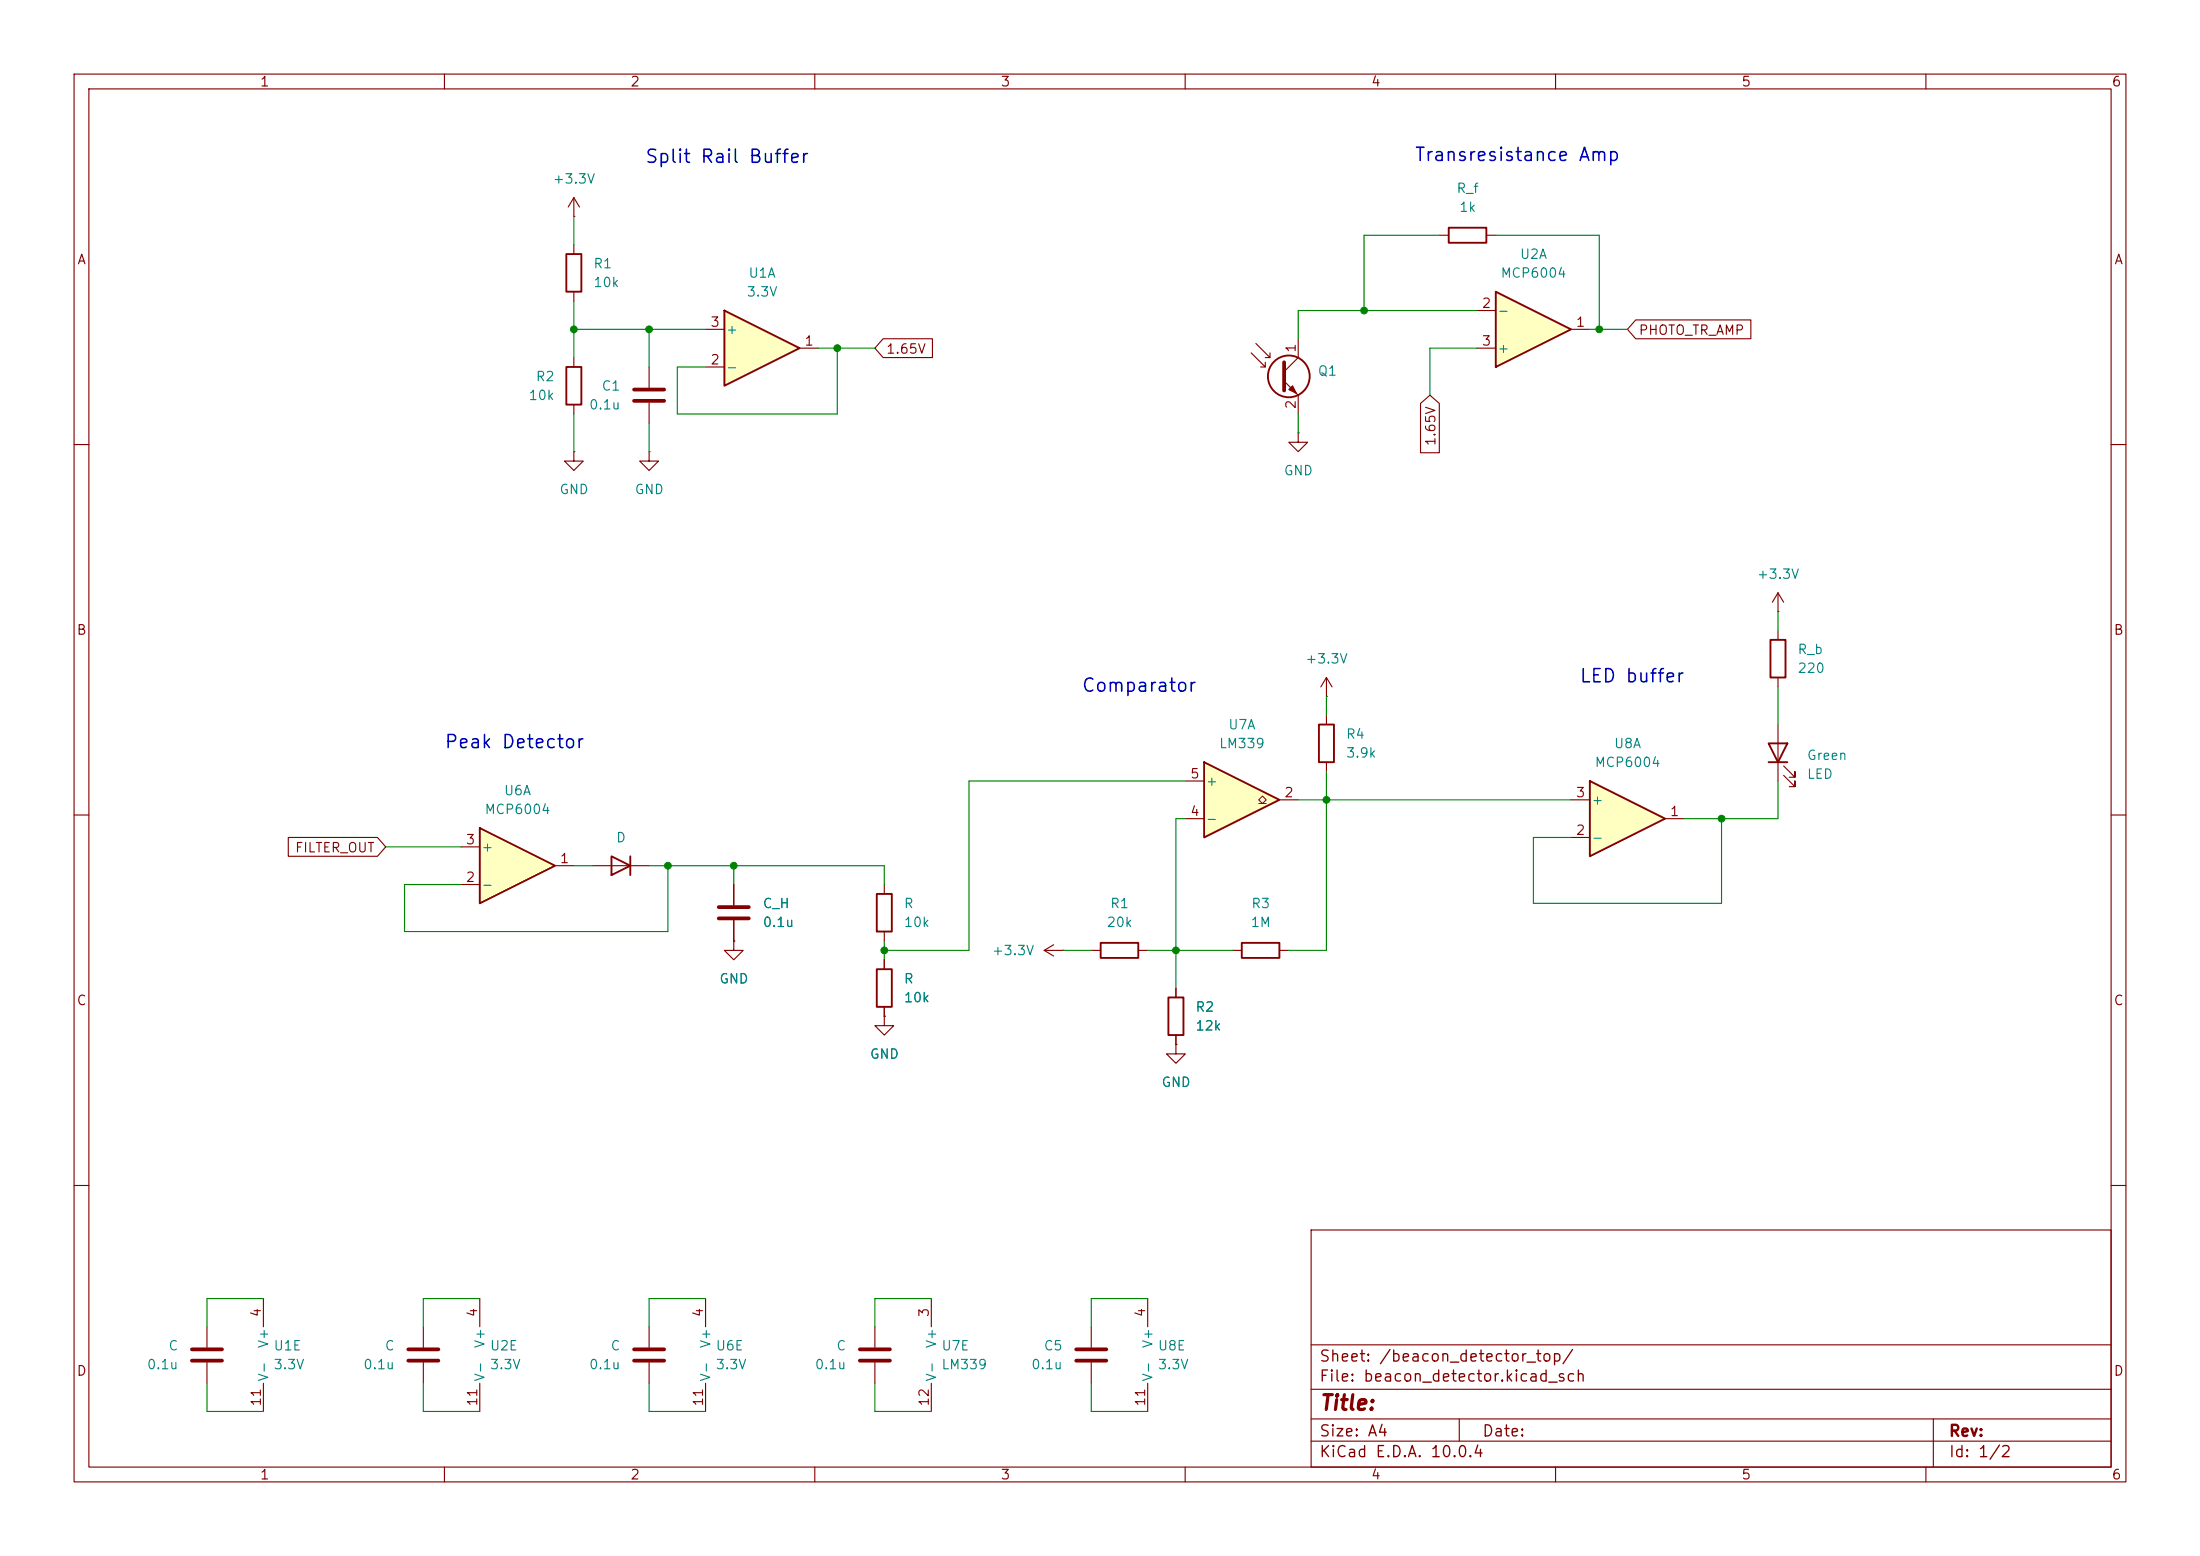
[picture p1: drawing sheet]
<svg xmlns="http://www.w3.org/2000/svg" width="297mm" height="210mm" viewBox="0 0 297 210" stroke-linecap="round" stroke-linejoin="round" font-family="sans-serif">
<g fill="none" stroke="#840000" stroke-width=".15">
<path d="M10 10h277v190h-277zM12 12h273v186h-273zM60 10v2M110 10v2M160 10v2M210 10v2M260 10v2M10 60h2M285 60h2M10 110h2M285 110h2M119.4 137.2v1.2h1.2l-1.2 1.3-1.3-1.3h1.3"/>
<path d="M119.4 137.2h.1M10 160h2M177 166h108v32h-108zM285 160h2M60 198v2M110 198v2M160 198v2M177 194.5h108M177 191.5h108M177 187.5h108M177 181.5h108M197 191.5v3"/>
<path d="M210 198v2M260 198v2M261 191.5v6.5"/>
</g>
<path d="M201.9 39.4l10.2 5.1-10.2 5z" fill="#ffffc2"/>
<g fill="none" stroke="#840000" stroke-width=".25">
<path d="M195.6 30.7h5.1v2.1h-5.1zM201.9 39.4l10.2 5.1-10.2 5zM239 86.4h2v5h-2zM238.8 100.3h2.5l-1.3 2.6zM238.8 102.9h2.5"/>
<circle cx="174" cy="50.8" r="2.82"/>
</g>
<g fill="none" stroke="#840000" stroke-width=".15">
<path d="M194.3 31.8h1.3M200.7 31.8h1.2M168.9 47.6l1.9 1.9v-.6M169.5 46.4l1.9 1.9v-.7M170.2 49.5h.6M170.8 48.3h.6M173.4 51.4l1.9 1.9v2.6M175.3 58.4v1.3h1.2l-1.2 1.3-1.3-1.3h1.3M175.3 58.4h.1M175.3 45.7v2.6l-1.9 1.9M199.4 41.9h2.5M199.4 47h2.5"/>
<path d="M212.1 44.5h2.5M240 82.6h.1M240 80v2.6M240 85.1v1.3M240 91.4v1.3M240 97.8v7.6M240 80l-.7 1.3M240 80l.8 1.3M240.8 104.6l1.5 1.6v-.8v.8h-.7M240.8 103.4l1.5 1.5v-.8v.8h-.7M99.1 127v1.3h1.2l-1.2 1.2-1.3-1.2h1.3M99.1 127h.1"/>
</g>
<path d="M173.4 48.9v3.8" fill="none" stroke="#840000" stroke-width=".51"/>
<path d="M174 52.6l.5-.5 .5 1z" fill="#840000" stroke="#840000" stroke-width=".15"/>
<path d="M162.6 102.9l10.1 5.1-10.1 5z" fill="#ffffc2"/>
<path d="M76.5 49.5h2v5.1h-2zM162.6 102.9l10.1 5.1-10.1 5zM167.6 127.3h5.1v2h-5.1z" fill="none" stroke="#840000" stroke-width=".25"/>
<path d="M169.9 108.5h.5l-.5-.5 .5-.6 .5 .6-.5 .5h.5" fill="none" stroke="#840000" stroke-width=".14"/>
<g fill="none" stroke="#840000" stroke-width=".15">
<path d="M77.5 48.3v1.2M77.5 54.6v1.3M87.6 49.5v2.8M87.6 54.4v2.8M77.5 61v1.2h1.2l-1.2 1.3-1.3-1.3h1.3M77.5 61h.1M87.6 61v1.2h1.3l-1.3 1.3-1.2-1.3h1.2M87.6 61h.1M179.1 94h.1M179.1 91.4l-.8 1.3M179.1 91.4l.7 1.3M179.1 91.4v2.6"/>
<path d="M160 110.5h2.6M160 105.4h2.6M172.7 108h2.6M166.4 128.3h1.2M172.7 128.3h1.3"/>
</g>
<path d="M85.6 52.6h4.1M85.6 54.1h4.1" fill="none" stroke="#840000" stroke-width=".51"/>
<path d="M97.8 41.9l10.1 5.1-10.1 5.1z" fill="#ffffc2"/>
<path d="M76.5 34.3h2v5.1h-2zM97.8 41.9l10.1 5.1-10.1 5.1z" fill="none" stroke="#840000" stroke-width=".25"/>
<path d="M77.5 29.2h.1M77.5 26.7v2.5M77.5 33v1.3M77.5 39.4v1.2M77.5 26.7l-.8 1.2M77.5 26.7l.7 1.2M95.2 49.5h2.6M95.2 44.5h2.6M107.9 47h2.6" fill="none" stroke="#840000" stroke-width=".15"/>
<path d="M64.8 111.8l10.1 5-10.1 5.1z" fill="#ffffc2"/>
<path d="M178.1 97.8h2v5.1h-2zM64.8 111.8l10.1 5-10.1 5.1zM82.5 115.6l2.6 1.2-2.6 1.3zM85.1 115.6v2.5M118.4 120.7h2v5h-2z" fill="none" stroke="#840000" stroke-width=".25"/>
<path d="M179.1 96.5v1.3M62.2 119.4h2.6M62.2 114.3h2.6M74.9 116.8h2.6M80 116.8h7.6M99.1 119.4v2.8M119.4 119.4v1.3M179.1 102.9v1.2M99.1 124.2v2.8M119.4 125.7v1.3M35.6 175.3v3.8M35.6 186.7v3.8" fill="none" stroke="#840000" stroke-width=".15"/>
<path d="M97 122.4h4.1M97 124h4.1" fill="none" stroke="#840000" stroke-width=".51"/>
<path d="M214.6 105.4l10.2 5.1-10.2 5.1z" fill="#ffffc2"/>
<path d="M214.6 105.4l10.2 5.1-10.2 5.1zM118.4 130.8h2v5.1h-2zM148.6 127.3h5.1v2h-5.1zM157.7 134.6h2.1v5.1h-2.1z" fill="none" stroke="#840000" stroke-width=".25"/>
<g fill="none" stroke="#840000" stroke-width=".15">
<path d="M119.2 45.7h6.7v2.6h-6.7l-1.1-1.3zM191.8 54.5l1.2-1.2 1.3 1.2v6.6h-2.5zM220.8 43.2h15.6v2.5h-15.6l-1.1-1.2zM38.9 113h12.1l1.1 1.3-1.1 1.3h-12.1zM99.1 119.4v2.8M212.1 113h2.5M212.1 108h2.5M224.8 110.5h2.5M99.1 127h.1M99.1 124.2v2.8M119.4 137.2h.1M119.4 129.5v1.3"/>
<path d="M119.4 135.9v1.3M141 128.3h2.5M141 128.3l1.2 .7M142.2 127.5l-1.2 .8M143.5 128.3h.1M147.3 128.3h1.3M153.7 128.3h1.2M158.7 133.4v1.2M158.7 139.7v1.3M158.7 141v1.2h1.3l-1.3 1.3-1.2-1.3h1.2M158.7 141h.1M27.9 179.1v2.8"/>
<path d="M57.1 179.1v2.8M64.8 175.3v3.8M87.6 179.1v2.8M95.2 175.3v3.8M118.1 179.1v2.8M125.7 175.3v3.8M147.3 179.1v2.8M154.9 175.3v3.8M27.9 183.9v2.8M57.1 183.9v2.8M64.8 186.7v3.8M87.6 183.9v2.8"/>
<path d="M95.2 186.7v3.8M118.1 183.9v2.8M125.7 186.7v3.8M147.3 183.9v2.8M154.9 186.7v3.8"/>
</g>
<path d="M25.9 182.1h4.1M25.9 183.6h4.1M55.1 182.1h4.1M55.1 183.6h4.1M85.6 182.1h4.1M85.6 183.6h4.1M116.1 182.1h4M116.1 183.6h4M145.3 182.1h4.1M145.3 183.6h4.1" fill="none" stroke="#840000" stroke-width=".51"/>
<g fill="none" stroke="#008400" stroke-width=".15">
<path d="M77.5 29.2v3.8M194.3 31.8h-10.2v10.1M201.9 31.8h14v12.7M77.5 44.5h17.7M77.5 40.6v7.7M77.5 55.9v5.1M87.6 44.5v5M87.6 57.2v3.8M110.5 47h7.6M113 47v8.9h-21.6v-6.4h3.8M175.3 55.9v2.5M199.4 47h-6.4v6.3"/>
<path d="M199.4 41.9h-24.1v3.8M214.6 44.5h5.1M179.1 94v2.5M240 82.6v2.5M240 92.7v5.1M52.1 114.3h10.1M77.5 116.8h2.5M87.6 116.8h31.8v2.6M90.2 116.8v8.9h-35.6v-6.3h7.6M99.1 116.8v2.6M160 110.5h-1.3v22.9M160 105.4h-29.2v22.9h-11.4"/>
<path d="M175.3 108h36.8M179.1 104.1v24.2h-5.1M232.4 110.5v11.4h-25.4v-8.9h5.1M240 105.4v5.1h-12.7M119.4 127v2.5M143.5 128.3h3.8M154.9 128.3h11.5M35.6 175.3h-7.7v3.8M64.8 175.3h-7.7v3.8M95.2 175.3h-7.6v3.8M125.7 175.3h-7.6v3.8M154.9 175.3h-7.6v3.8"/>
<path d="M27.9 186.7v3.8h7.7M57.1 186.7v3.8h7.7M87.6 186.7v3.8h7.6M118.1 186.7v3.8h7.6M147.3 186.7v3.8h7.6"/>
</g>
<g fill="#008400" stroke="#008400" stroke-width=".14">
<circle cx="179.1" cy="108" r=".46"/>
<circle cx="232.4" cy="110.5" r=".46"/>
<circle cx="119.4" cy="128.3" r=".46"/>
<circle cx="99.1" cy="116.8" r=".46"/>
<circle cx="158.7" cy="128.3" r=".46"/>
<circle cx="90.2" cy="116.8" r=".46"/>
<circle cx="87.6" cy="44.5" r=".46"/>
<circle cx="77.5" cy="44.5" r=".46"/>
<circle cx="113" cy="47" r=".46"/>
<circle cx="184.1" cy="41.9" r=".46"/>
<circle cx="215.9" cy="44.5" r=".46"/>
</g>
<text font-size="2" fill="#840000" x="178" y="190.8">Title:</text>
<g font-size="1.8" fill="#0000c2">
<text x="87" y="22.4">Split Rail Buffer</text>
<text x="190.9" y="22.2">Transresistance Amp</text>
<text x="145.9" y="93.8">Comparator</text>
<text x="213.1" y="92.6">LED buffer</text>
<text x="59.9" y="101.4">Peak Detector</text>
</g>
<g font-size="1.5" fill="#840000">
<text x="178" y="184.2">Sheet: /beacon_detector_top/</text>
<text x="178" y="186.9">File: beacon_detector.kicad_sch</text>
<text x="178" y="197.1">KiCad E.D.A. 10.0.4</text>
<text x="178" y="194.3">Size: A4</text>
<text x="200" y="194.3">Date:</text>
<text x="263" y="194.3">Rev:</text>
<text x="263" y="197.1">Id: 1/2</text>
</g>
<g font-size="1.3" fill="#840000">
<text x="35" y="12">1</text>
<text x="85" y="12">2</text>
<text x="135" y="12">3</text>
<text x="185" y="12">4</text>
<text x="235" y="12">5</text>
<text x="285" y="12">6</text>
<text x="10.3" y="36">A</text>
<text x="285.3" y="36">A</text>
<text x="200" y="41.9">2</text>
<text x="95.8" y="44.4">3</text>
<text x="108.5" y="47">1</text>
<text x="175.2" y="47.7" transform="rotate(-90 175.2 47.7)">1</text>
<text x="200" y="47">3</text>
<text x="212.7" y="44.4">1</text>
<text x="221.1" y="45.5">PHOTO_TR_AMP</text>
<text x="95.8" y="49.5">2</text>
<text x="119.5" y="48.1">1.65V</text>
<text x="175.2" y="55.3" transform="rotate(-90 175.2 55.3)">2</text>
<text x="194.1" y="60.3" transform="rotate(-90 194.1 60.3)">1.65V</text>
<text x="10.3" y="86">B</text>
<text x="285.3" y="86">B</text>
<text x="160.6" y="105.4">5</text>
<text x="173.3" y="107.9">2</text>
<text x="212.7" y="107.9">3</text>
<text x="160.6" y="110.5">4</text>
<text x="212.7" y="113">2</text>
<text x="225.4" y="110.5">1</text>
<text x="39.7" y="115.4">FILTER_OUT</text>
<text x="62.8" y="119.4">2</text>
<text x="62.8" y="114.3">3</text>
<text x="75.5" y="116.8">1</text>
<text x="10.3" y="136">C</text>
<text x="285.3" y="136">C</text>
<text x="35.5" y="177.9" transform="rotate(-90 35.5 177.9)">4</text>
<text x="64.7" y="177.9" transform="rotate(-90 64.7 177.9)">4</text>
<text x="95.2" y="177.9" transform="rotate(-90 95.2 177.9)">4</text>
<text x="125.7" y="177.9" transform="rotate(-90 125.7 177.9)">3</text>
<text x="154.9" y="177.9" transform="rotate(-90 154.9 177.9)">4</text>
<text x="10.3" y="186">D</text>
<text x="285.3" y="186">D</text>
<text x="35.5" y="189.9" transform="rotate(-90 35.5 189.9)">11</text>
<text x="64.7" y="189.9" transform="rotate(-90 64.7 189.9)">11</text>
<text x="95.2" y="189.9" transform="rotate(-90 95.2 189.9)">11</text>
<text x="125.7" y="189.9" transform="rotate(-90 125.7 189.9)">12</text>
<text x="154.9" y="189.9" transform="rotate(-90 154.9 189.9)">11</text>
<text x="35" y="200">1</text>
<text x="85" y="200">2</text>
<text x="135" y="200">3</text>
<text x="185" y="200">4</text>
<text x="235" y="200">5</text>
<text x="285" y="200">6</text>
</g>
<g font-size="1.3" fill="#008484">
<text x="74.5" y="25.1">+3.3V</text>
<text x="196.5" y="26.4">R_f</text>
<text x="196.9" y="28.9">1k</text>
<text x="205.1" y="35.3">U2A</text>
<text x="80" y="36.5">R1</text>
<text x="80" y="39.1">10k</text>
<text x="100.7" y="40.3">3.3V</text>
<text x="101" y="37.8">U1A</text>
<text x="202.5" y="37.8">MCP6004</text>
<text x="97.9" y="45.4">+</text>
<text x="202.1" y="42.9">-</text>
<text x="202.1" y="48">+</text>
<text x="72.2" y="51.8">R2</text>
<text x="81.1" y="53">C1</text>
<text x="97.9" y="50.5">-</text>
<text x="177.8" y="51">Q1</text>
<text x="71.3" y="54.3">10k</text>
<text x="79.4" y="55.6">0.1u</text>
<text x="173.2" y="64.5">GND</text>
<text x="75.4" y="67">GND</text>
<text x="85.6" y="67">GND</text>
<text x="237.1" y="78.4">+3.3V</text>
<text x="176.1" y="89.9">+3.3V</text>
<text x="242.6" y="88.6">R_b</text>
<text x="242.6" y="91.1">220</text>
<text x="164.5" y="101.3">LM339</text>
<text x="165.7" y="98.8">U7A</text>
<text x="181.6" y="100">R4</text>
<text x="217.8" y="101.3">U8A</text>
<text x="67.9" y="107.7">U6A</text>
<text x="162.7" y="106.4">+</text>
<text x="181.6" y="102.6">3.9k</text>
<text x="215.2" y="103.8">MCP6004</text>
<text x="243.8" y="105.4">LED</text>
<text x="243.8" y="102.9">Green</text>
<text x="65.3" y="110.2">MCP6004</text>
<text x="162.7" y="111.5">-</text>
<text x="214.8" y="108.9">+</text>
<text x="64.9" y="115.3">+</text>
<text x="83.1" y="114">D</text>
<text x="214.8" y="114">-</text>
<text x="64.9" y="120.4">-</text>
<text x="102.9" y="122.9">C_H</text>
<text x="102.9" y="125.4">0.1u</text>
<text x="121.9" y="125.4">10k</text>
<text x="121.9" y="122.9">R</text>
<text x="149.3" y="125.4">20k</text>
<text x="149.8" y="122.9">R1</text>
<text x="168.7" y="125.4">1M</text>
<text x="168.8" y="122.9">R3</text>
<text x="133.8" y="129.2">+3.3V</text>
<text x="97" y="133.1">GND</text>
<text x="121.9" y="135.6">10k</text>
<text x="121.9" y="133.1">R</text>
<text x="161.3" y="136.9">R2</text>
<text x="117.3" y="143.2">GND</text>
<text x="161.3" y="139.4">12k</text>
<text x="156.7" y="147">GND</text>
<text x="19.7" y="185.1">0.1u</text>
<text x="22.6" y="182.6">C</text>
<text x="36.5" y="182.1" transform="rotate(-90 36.5 182.1)">V+</text>
<text x="36.8" y="182.6">U1E</text>
<text x="36.8" y="185.1">3.3V</text>
<text x="49" y="185.1">0.1u</text>
<text x="51.9" y="182.6">C</text>
<text x="65.7" y="182.1" transform="rotate(-90 65.7 182.1)">V+</text>
<text x="66" y="182.6">U2E</text>
<text x="66" y="185.1">3.3V</text>
<text x="79.4" y="185.1">0.1u</text>
<text x="82.3" y="182.6">C</text>
<text x="96.2" y="182.1" transform="rotate(-90 96.2 182.1)">V+</text>
<text x="96.5" y="182.6">U6E</text>
<text x="96.5" y="185.1">3.3V</text>
<text x="109.9" y="185.1">0.1u</text>
<text x="112.8" y="182.6">C</text>
<text x="126.7" y="182.1" transform="rotate(-90 126.7 182.1)">V+</text>
<text x="127" y="182.6">U7E</text>
<text x="127" y="185.1">LM339</text>
<text x="139.1" y="185.1">0.1u</text>
<text x="140.8" y="182.6">C5</text>
<text x="155.9" y="182.1" transform="rotate(-90 155.9 182.1)">V+</text>
<text x="156.2" y="182.6">U8E</text>
<text x="156.2" y="185.1">3.3V</text>
<text x="36.5" y="186.6" transform="rotate(-90 36.5 186.6)">V-</text>
<text x="65.7" y="186.6" transform="rotate(-90 65.7 186.6)">V-</text>
<text x="96.2" y="186.6" transform="rotate(-90 96.2 186.6)">V-</text>
<text x="126.7" y="186.6" transform="rotate(-90 126.7 186.6)">V-</text>
<text x="155.9" y="186.6" transform="rotate(-90 155.9 186.6)">V-</text>
</g>
</svg>
